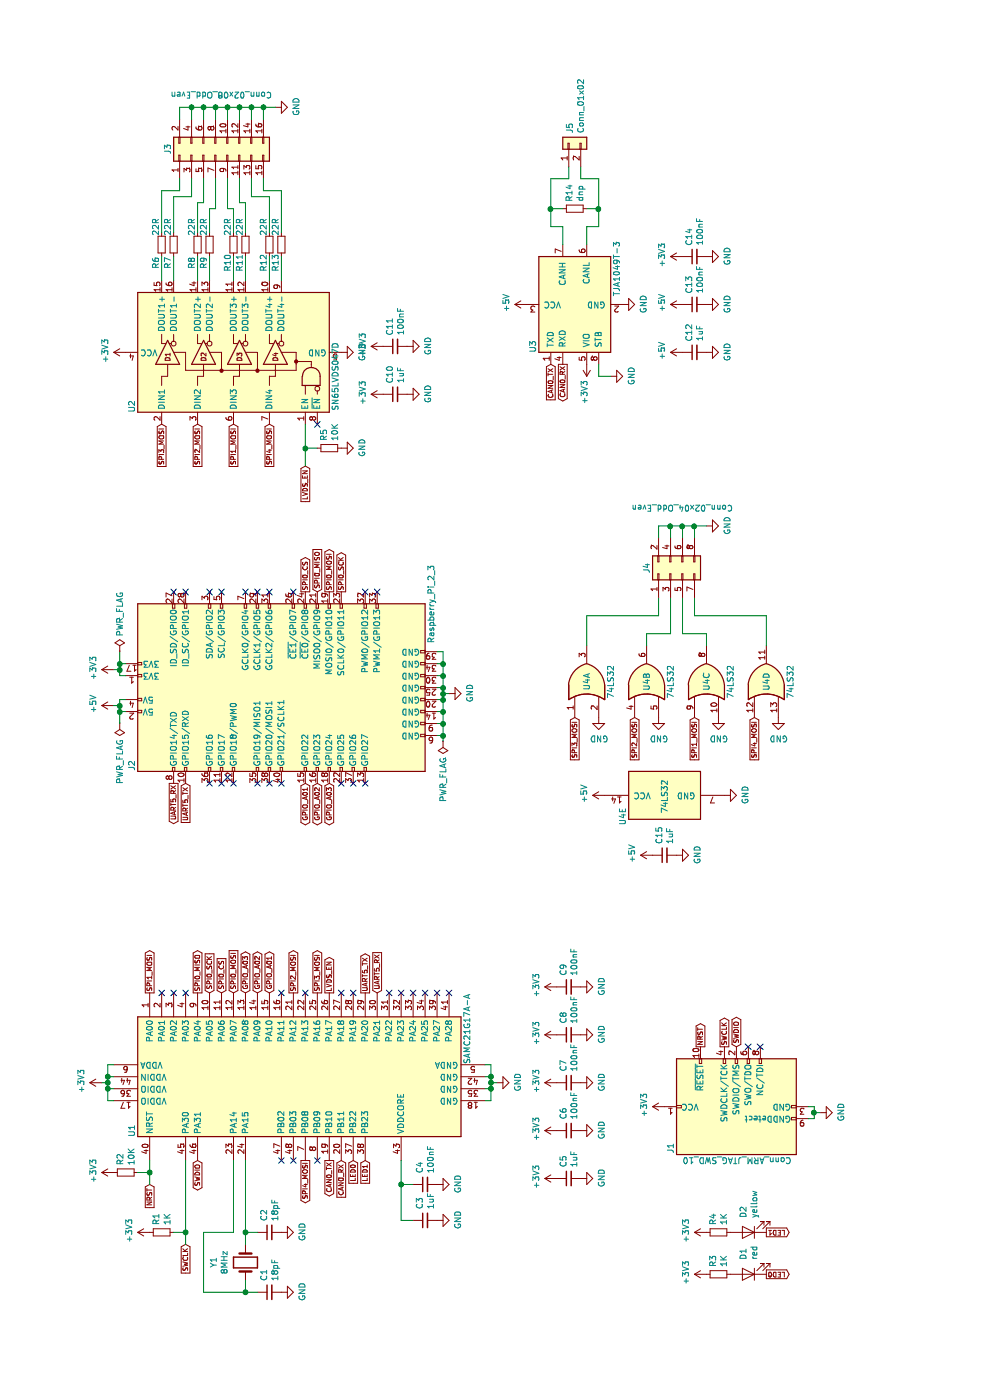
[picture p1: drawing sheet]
EESchema Schematic File Version 4
LIBS:raspi3-4xWS2812-lvds-cache
EELAYER 26 0
EELAYER END
$Descr A4 11693 8268
encoding utf-8
Sheet 1 1
Title ""
Date ""
Rev ""
Comp ""
Comment1 ""
Comment2 ""
Comment3 ""
Comment4 ""
$EndDescr
Text GLabel 3400 1650 2    40   Output ~ 0
SPI0_MISO
Text GLabel 3400 1750 2    40   Input ~ 0
SPI0_SCK
Text GLabel 3400 1850 2    40   Input ~ 0
SPI0_CS
Text GLabel 3400 1950 2    40   Input ~ 0
SPI0_MOSI
Text GLabel 3400 1250 2    40   Output ~ 0
SPI1_MOSI
Text GLabel 3400 2650 2    40   Output ~ 0
SPI3_MOSI
Text GLabel 3400 2450 2    40   Output ~ 0
SPI2_MOSI
$Comp
L power:GND #PWR012
U 1 1
P 2650 4150
F 0 "#PWR012" H 2650 3900 50  0001 C CNN
F 1 "GND" H 2655 3977 50  0000 C CNN
F 2 "" H 2650 4150 50  0001 C CNN
F 3 "" H 2650 4150 50  0001 C CNN
	1    2650 4150
	1    0    0    -1  
$EndComp
$Comp
L Device:Crystal Y1
U 1 1
P 1150 2050
F 0 "Y1" H 1150 2318 50  0000 C CNN
F 1 "8MHz" H 1150 2227 50  0000 C CNN
F 2 "Crystal:Crystal_SMD_Abracon_ABM3-2Pin_5.0x3.2mm" H 1150 2050 50  0001 C CNN
F 3 "~" H 1150 2050 50  0001 C CNN
	1    1150 2050
	1    0    0    -1  
$EndComp
Wire Wire Line
	1400 1950 1400 1700
Wire Wire Line
	1400 1700 900  1700
Wire Wire Line
	900  1700 900  2050
Wire Wire Line
	900  2050 1000 2050
$Comp
L Device:C_Small C1
U 1 1
P 900 2250
F 0 "C1" H 992 2296 50  0000 L CNN
F 1 "18pF" H 992 2205 50  0000 L CNN
F 2 "Capacitor_SMD:C_0603_1608Metric" H 900 2250 50  0001 C CNN
F 3 "~" H 900 2250 50  0001 C CNN
	1    900  2250
	1    0    0    -1  
$EndComp
$Comp
L Device:C_Small C2
U 1 1
P 1400 2250
F 0 "C2" H 1492 2296 50  0000 L CNN
F 1 "18pF" H 1492 2205 50  0000 L CNN
F 2 "Capacitor_SMD:C_0603_1608Metric" H 1400 2250 50  0001 C CNN
F 3 "~" H 1400 2250 50  0001 C CNN
	1    1400 2250
	1    0    0    -1  
$EndComp
Wire Wire Line
	900  2050 900  2150
Connection ~ 900  2050
Wire Wire Line
	1400 2050 1400 2150
Connection ~ 1400 2050
Wire Wire Line
	1400 2050 1300 2050
$Comp
L power:GND #PWR01
U 1 1
P 900 2350
F 0 "#PWR01" H 900 2100 50  0001 C CNN
F 1 "GND" H 905 2177 50  0000 C CNN
F 2 "" H 900 2350 50  0001 C CNN
F 3 "" H 900 2350 50  0001 C CNN
	1    900  2350
	1    0    0    -1  
$EndComp
$Comp
L power:GND #PWR03
U 1 1
P 1400 2350
F 0 "#PWR03" H 1400 2100 50  0001 C CNN
F 1 "GND" H 1405 2177 50  0000 C CNN
F 2 "" H 1400 2350 50  0001 C CNN
F 3 "" H 1400 2350 50  0001 C CNN
	1    1400 2350
	1    0    0    -1  
$EndComp
Text GLabel 1300 1550 0    40   Input ~ 0
SWCLK
Text GLabel 2000 1650 0    40   BiDi ~ 0
SWDIO
Text GLabel 1800 1250 0    40   Input ~ 0
NRST
$Comp
L MCU_Microchip_SAMC:SAMC21G17A-A U1
U 1 1
P 2700 2450
F 0 "U1" H 2250 3800 50  0000 C CNN
F 1 "SAMC21G17A-A" H 3100 1000 50  0000 C CNN
F 2 "Package_QFP:TQFP-48_7x7mm_P0.5mm" H 2850 3850 50  0001 L CNN
F 3 "http://ww1.microchip.com/downloads/en/DeviceDoc/DS60001479B.pdf" H 2700 2350 50  0001 C CNN
	1    2700 2450
	1    0    0    -1  
$EndComp
Text GLabel 2000 2750 0    40   Output ~ 0
CAN0_TX
Text GLabel 2000 2850 0    40   Input ~ 0
CAN0_RX
$Comp
L power:+3V3 #PWR011
U 1 1
P 2650 850
F 0 "#PWR011" H 2650 700 50  0001 C CNN
F 1 "+3V3" H 2665 1023 50  0000 C CNN
F 2 "" H 2650 850 50  0001 C CNN
F 3 "" H 2650 850 50  0001 C CNN
	1    2650 850 
	1    0    0    -1  
$EndComp
$Comp
L Device:C_Small C4
U 1 1
P 1800 3550
F 0 "C4" H 1892 3596 50  0000 L CNN
F 1 "100nF" H 1892 3505 50  0000 L CNN
F 2 "Capacitor_SMD:C_0603_1608Metric" H 1800 3550 50  0001 C CNN
F 3 "~" H 1800 3550 50  0001 C CNN
	1    1800 3550
	1    0    0    -1  
$EndComp
$Comp
L Device:C_Small C3
U 1 1
P 1500 3550
F 0 "C3" H 1592 3596 50  0000 L CNN
F 1 "1uF" H 1592 3505 50  0000 L CNN
F 2 "Capacitor_SMD:C_0603_1608Metric" H 1500 3550 50  0001 C CNN
F 3 "~" H 1500 3550 50  0001 C CNN
	1    1500 3550
	1    0    0    -1  
$EndComp
Wire Wire Line
	2000 3350 1800 3350
Wire Wire Line
	1500 3350 1500 3450
Wire Wire Line
	1800 3350 1800 3450
Connection ~ 1800 3350
Wire Wire Line
	1800 3350 1500 3350
$Comp
L power:GND #PWR04
U 1 1
P 1500 3650
F 0 "#PWR04" H 1500 3400 50  0001 C CNN
F 1 "GND" H 1505 3477 50  0000 C CNN
F 2 "" H 1500 3650 50  0001 C CNN
F 3 "" H 1500 3650 50  0001 C CNN
	1    1500 3650
	1    0    0    -1  
$EndComp
$Comp
L power:GND #PWR05
U 1 1
P 1800 3650
F 0 "#PWR05" H 1800 3400 50  0001 C CNN
F 1 "GND" H 1805 3477 50  0000 C CNN
F 2 "" H 1800 3650 50  0001 C CNN
F 3 "" H 1800 3650 50  0001 C CNN
	1    1800 3650
	1    0    0    -1  
$EndComp
$Comp
L Device:C_Small C6
U 1 1
P 2250 4750
F 0 "C6" H 2342 4796 50  0000 L CNN
F 1 "100nF" H 2342 4705 50  0000 L CNN
F 2 "Capacitor_SMD:C_0603_1608Metric" H 2250 4750 50  0001 C CNN
F 3 "~" H 2250 4750 50  0001 C CNN
	1    2250 4750
	1    0    0    -1  
$EndComp
$Comp
L Device:C_Small C5
U 1 1
P 1850 4750
F 0 "C5" H 1942 4796 50  0000 L CNN
F 1 "1uF" H 1942 4705 50  0000 L CNN
F 2 "Capacitor_SMD:C_0603_1608Metric" H 1850 4750 50  0001 C CNN
F 3 "~" H 1850 4750 50  0001 C CNN
	1    1850 4750
	1    0    0    -1  
$EndComp
$Comp
L power:GND #PWR07
U 1 1
P 1850 4850
F 0 "#PWR07" H 1850 4600 50  0001 C CNN
F 1 "GND" H 1855 4677 50  0000 C CNN
F 2 "" H 1850 4850 50  0001 C CNN
F 3 "" H 1850 4850 50  0001 C CNN
	1    1850 4850
	1    0    0    -1  
$EndComp
$Comp
L power:GND #PWR010
U 1 1
P 2250 4850
F 0 "#PWR010" H 2250 4600 50  0001 C CNN
F 1 "GND" H 2255 4677 50  0000 C CNN
F 2 "" H 2250 4850 50  0001 C CNN
F 3 "" H 2250 4850 50  0001 C CNN
	1    2250 4850
	1    0    0    -1  
$EndComp
$Comp
L power:+3V3 #PWR06
U 1 1
P 1850 4650
F 0 "#PWR06" H 1850 4500 50  0001 C CNN
F 1 "+3V3" H 1865 4823 50  0000 C CNN
F 2 "" H 1850 4650 50  0001 C CNN
F 3 "" H 1850 4650 50  0001 C CNN
	1    1850 4650
	1    0    0    -1  
$EndComp
$Comp
L power:+3V3 #PWR09
U 1 1
P 2250 4650
F 0 "#PWR09" H 2250 4500 50  0001 C CNN
F 1 "+3V3" H 2265 4823 50  0000 C CNN
F 2 "" H 2250 4650 50  0001 C CNN
F 3 "" H 2250 4650 50  0001 C CNN
	1    2250 4650
	1    0    0    -1  
$EndComp
$Comp
L Device:C_Small C7
U 1 1
P 2650 4750
F 0 "C7" H 2742 4796 50  0000 L CNN
F 1 "100nF" H 2742 4705 50  0000 L CNN
F 2 "Capacitor_SMD:C_0603_1608Metric" H 2650 4750 50  0001 C CNN
F 3 "~" H 2650 4750 50  0001 C CNN
	1    2650 4750
	1    0    0    -1  
$EndComp
$Comp
L power:GND #PWR014
U 1 1
P 2650 4850
F 0 "#PWR014" H 2650 4600 50  0001 C CNN
F 1 "GND" H 2655 4677 50  0000 C CNN
F 2 "" H 2650 4850 50  0001 C CNN
F 3 "" H 2650 4850 50  0001 C CNN
	1    2650 4850
	1    0    0    -1  
$EndComp
$Comp
L power:+3V3 #PWR013
U 1 1
P 2650 4650
F 0 "#PWR013" H 2650 4500 50  0001 C CNN
F 1 "+3V3" H 2665 4823 50  0000 C CNN
F 2 "" H 2650 4650 50  0001 C CNN
F 3 "" H 2650 4650 50  0001 C CNN
	1    2650 4650
	1    0    0    -1  
$EndComp
$Comp
L Device:C_Small C8
U 1 1
P 3050 4750
F 0 "C8" H 3142 4796 50  0000 L CNN
F 1 "100nF" H 3142 4705 50  0000 L CNN
F 2 "Capacitor_SMD:C_0603_1608Metric" H 3050 4750 50  0001 C CNN
F 3 "~" H 3050 4750 50  0001 C CNN
	1    3050 4750
	1    0    0    -1  
$EndComp
$Comp
L power:GND #PWR016
U 1 1
P 3050 4850
F 0 "#PWR016" H 3050 4600 50  0001 C CNN
F 1 "GND" H 3055 4677 50  0000 C CNN
F 2 "" H 3050 4850 50  0001 C CNN
F 3 "" H 3050 4850 50  0001 C CNN
	1    3050 4850
	1    0    0    -1  
$EndComp
$Comp
L power:+3V3 #PWR015
U 1 1
P 3050 4650
F 0 "#PWR015" H 3050 4500 50  0001 C CNN
F 1 "+3V3" H 3065 4823 50  0000 C CNN
F 2 "" H 3050 4650 50  0001 C CNN
F 3 "" H 3050 4650 50  0001 C CNN
	1    3050 4650
	1    0    0    -1  
$EndComp
$Comp
L Device:C_Small C9
U 1 1
P 3450 4750
F 0 "C9" H 3542 4796 50  0000 L CNN
F 1 "100nF" H 3542 4705 50  0000 L CNN
F 2 "Capacitor_SMD:C_0603_1608Metric" H 3450 4750 50  0001 C CNN
F 3 "~" H 3450 4750 50  0001 C CNN
	1    3450 4750
	1    0    0    -1  
$EndComp
$Comp
L power:GND #PWR018
U 1 1
P 3450 4850
F 0 "#PWR018" H 3450 4600 50  0001 C CNN
F 1 "GND" H 3455 4677 50  0000 C CNN
F 2 "" H 3450 4850 50  0001 C CNN
F 3 "" H 3450 4850 50  0001 C CNN
	1    3450 4850
	1    0    0    -1  
$EndComp
$Comp
L power:+3V3 #PWR017
U 1 1
P 3450 4650
F 0 "#PWR017" H 3450 4500 50  0001 C CNN
F 1 "+3V3" H 3465 4823 50  0000 C CNN
F 2 "" H 3450 4650 50  0001 C CNN
F 3 "" H 3450 4650 50  0001 C CNN
	1    3450 4650
	1    0    0    -1  
$EndComp
$Comp
L Device:R_Small R2
U 1 1
P 1900 1050
F 0 "R2" H 1959 1096 50  0000 L CNN
F 1 "10K" H 1959 1005 50  0000 L CNN
F 2 "Resistor_SMD:R_0603_1608Metric" H 1900 1050 50  0001 C CNN
F 3 "~" H 1900 1050 50  0001 C CNN
	1    1900 1050
	1    0    0    -1  
$EndComp
Wire Wire Line
	1900 1150 1900 1250
Wire Wire Line
	1900 1250 2000 1250
Wire Wire Line
	1800 1250 1900 1250
Connection ~ 1900 1250
$Comp
L power:+3V3 #PWR08
U 1 1
P 1900 950
F 0 "#PWR08" H 1900 800 50  0001 C CNN
F 1 "+3V3" H 1915 1123 50  0000 C CNN
F 2 "" H 1900 950 50  0001 C CNN
F 3 "" H 1900 950 50  0001 C CNN
	1    1900 950 
	1    0    0    -1  
$EndComp
$Comp
L Device:R_Small R1
U 1 1
P 1400 1350
F 0 "R1" H 1459 1396 50  0000 L CNN
F 1 "1K" H 1459 1305 50  0000 L CNN
F 2 "Resistor_SMD:R_0603_1608Metric" H 1400 1350 50  0001 C CNN
F 3 "~" H 1400 1350 50  0001 C CNN
	1    1400 1350
	1    0    0    -1  
$EndComp
Wire Wire Line
	1300 1550 1400 1550
Wire Wire Line
	1400 1450 1400 1550
Connection ~ 1400 1550
Wire Wire Line
	1400 1550 2000 1550
$Comp
L power:+3V3 #PWR02
U 1 1
P 1400 1250
F 0 "#PWR02" H 1400 1100 50  0001 C CNN
F 1 "+3V3" H 1415 1423 50  0000 C CNN
F 2 "" H 1400 1250 50  0001 C CNN
F 3 "" H 1400 1250 50  0001 C CNN
	1    1400 1250
	1    0    0    -1  
$EndComp
$Comp
L Connector:Conn_ARM_JTAG_SWD_10 J1
U 1 1
P 2450 6150
F 0 "J1" H 2150 6700 50  0000 R CNN
F 1 "Conn_ARM_JTAG_SWD_10" V 2000 6600 50  0000 R CNN
F 2 "Connector_PinHeader_1.27mm:PinHeader_2x05_P1.27mm_Vertical_SMD" H 2500 5600 50  0001 L TNN
F 3 "http://infocenter.arm.com/help/topic/com.arm.doc.faqs/attached/13634/cortex_debug_connectors.pdf" V 2100 4900 50  0001 C CNN
	1    2450 6150
	1    0    0    -1  
$EndComp
$Comp
L power:GND #PWR021
U 1 1
P 2400 6850
F 0 "#PWR021" H 2400 6600 50  0001 C CNN
F 1 "GND" H 2405 6677 50  0000 C CNN
F 2 "" H 2400 6850 50  0001 C CNN
F 3 "" H 2400 6850 50  0001 C CNN
	1    2400 6850
	1    0    0    -1  
$EndComp
Wire Wire Line
	2350 6750 2350 6800
Wire Wire Line
	2350 6800 2400 6800
Wire Wire Line
	2450 6800 2450 6750
Wire Wire Line
	2400 6850 2400 6800
Connection ~ 2400 6800
Wire Wire Line
	2400 6800 2450 6800
$Comp
L power:+3V3 #PWR022
U 1 1
P 2450 5550
F 0 "#PWR022" H 2450 5400 50  0001 C CNN
F 1 "+3V3" H 2465 5723 50  0000 C CNN
F 2 "" H 2450 5550 50  0001 C CNN
F 3 "" H 2450 5550 50  0001 C CNN
	1    2450 5550
	1    0    0    -1  
$EndComp
Text GLabel 2950 5850 2    40   Output ~ 0
NRST
Text GLabel 2950 6050 2    40   Output ~ 0
SWCLK
Text GLabel 2950 6150 2    40   BiDi ~ 0
SWDIO
NoConn ~ 2950 6250
NoConn ~ 2950 6350
$Comp
L Connector:Raspberry_Pi_2_3 J2
U 1 1
P 5950 2350
F 0 "J2" H 5300 3600 50  0000 C CNN
F 1 "Raspberry_Pi_2_3" H 6650 1100 50  0000 C CNN
F 2 "Connector_PinHeader_2.54mm:PinHeader_2x20_P2.54mm_Vertical" H 5950 2350 50  0001 C CNN
F 3 "https://www.raspberrypi.org/documentation/hardware/raspberrypi/schematics/rpi_SCH_3bplus_1p0_reduced.pdf" H 5950 2350 50  0001 C CNN
	1    5950 2350
	1    0    0    -1  
$EndComp
$Comp
L power:GND #PWR024
U 1 1
P 5900 3750
F 0 "#PWR024" H 5900 3500 50  0001 C CNN
F 1 "GND" H 5905 3577 50  0000 C CNN
F 2 "" H 5900 3750 50  0001 C CNN
F 3 "" H 5900 3750 50  0001 C CNN
	1    5900 3750
	1    0    0    -1  
$EndComp
Wire Wire Line
	5550 3650 5550 3700
Wire Wire Line
	5550 3700 5650 3700
Wire Wire Line
	6250 3700 6250 3650
Wire Wire Line
	5650 3650 5650 3700
Connection ~ 5650 3700
Wire Wire Line
	5650 3700 5750 3700
Wire Wire Line
	5750 3650 5750 3700
Connection ~ 5750 3700
Wire Wire Line
	5750 3700 5850 3700
Wire Wire Line
	5850 3650 5850 3700
Connection ~ 5850 3700
Wire Wire Line
	5850 3700 5900 3700
Wire Wire Line
	5950 3650 5950 3700
Connection ~ 5950 3700
Wire Wire Line
	5950 3700 6050 3700
Wire Wire Line
	6050 3650 6050 3700
Connection ~ 6050 3700
Wire Wire Line
	6050 3700 6150 3700
Wire Wire Line
	6150 3650 6150 3700
Connection ~ 6150 3700
Wire Wire Line
	6150 3700 6250 3700
Wire Wire Line
	5900 3700 5900 3750
Connection ~ 5900 3700
Wire Wire Line
	5900 3700 5950 3700
$Comp
L power:+3V3 #PWR025
U 1 1
P 6100 950
F 0 "#PWR025" H 6100 800 50  0001 C CNN
F 1 "+3V3" H 6115 1123 50  0000 C CNN
F 2 "" H 6100 950 50  0001 C CNN
F 3 "" H 6100 950 50  0001 C CNN
	1    6100 950 
	1    0    0    -1  
$EndComp
Wire Wire Line
	6050 1050 6050 1000
Wire Wire Line
	6050 1000 6100 1000
Wire Wire Line
	6100 1000 6100 950 
Wire Wire Line
	6150 1050 6150 1000
Wire Wire Line
	6150 1000 6100 1000
Connection ~ 6100 1000
$Comp
L power:+5V #PWR023
U 1 1
P 5800 950
F 0 "#PWR023" H 5800 800 50  0001 C CNN
F 1 "+5V" H 5815 1123 50  0000 C CNN
F 2 "" H 5800 950 50  0001 C CNN
F 3 "" H 5800 950 50  0001 C CNN
	1    5800 950 
	1    0    0    -1  
$EndComp
Wire Wire Line
	5750 1050 5750 1000
Wire Wire Line
	5750 1000 5800 1000
Wire Wire Line
	5850 1000 5850 1050
Wire Wire Line
	5800 950  5800 1000
Connection ~ 5800 1000
Wire Wire Line
	5800 1000 5850 1000
Text GLabel 6750 2650 2    40   Input ~ 0
SPI0_MISO
Text GLabel 6750 2850 2    40   Output ~ 0
SPI0_SCK
Text GLabel 6750 2550 2    40   Output ~ 0
SPI0_CS
Text GLabel 6750 2750 2    40   Output ~ 0
SPI0_MOSI
Text GLabel 3400 3050 2    40   Output ~ 0
UART5_TX
Text GLabel 3400 3150 2    40   Input ~ 0
UART5_RX
Wire Wire Line
	1400 1950 2000 1950
Wire Wire Line
	1400 2050 2000 2050
Text GLabel 5150 1450 0    40   Output ~ 0
UART5_RX
$Comp
L Connector_Generic:Conn_02x04_Odd_Even J4
U 1 1
P 6900 5600
F 0 "J4" H 6950 5800 50  0000 C CNN
F 1 "Conn_02x04_Odd_Even" V 7450 5500 50  0000 C CNN
F 2 "Connector_PinHeader_2.54mm:PinHeader_2x04_P2.54mm_Vertical" H 6900 5600 50  0001 C CNN
F 3 "~" H 6900 5600 50  0001 C CNN
	1    6900 5600
	1    0    0    -1  
$EndComp
$Comp
L power:GND #PWR044
U 1 1
P 7300 5900
F 0 "#PWR044" H 7300 5650 50  0001 C CNN
F 1 "GND" H 7305 5727 50  0000 C CNN
F 2 "" H 7300 5900 50  0001 C CNN
F 3 "" H 7300 5900 50  0001 C CNN
	1    7300 5900
	1    0    0    -1  
$EndComp
Wire Wire Line
	7200 5800 7300 5800
Wire Wire Line
	7300 5800 7300 5900
Wire Wire Line
	7200 5700 7300 5700
Wire Wire Line
	7300 5700 7300 5800
Connection ~ 7300 5800
Wire Wire Line
	7200 5600 7300 5600
Wire Wire Line
	7300 5600 7300 5700
Connection ~ 7300 5700
Wire Wire Line
	7200 5500 7300 5500
Wire Wire Line
	7300 5500 7300 5600
Connection ~ 7300 5600
Text GLabel 5700 5800 0    40   Input ~ 0
SPI1_MOSI
Text GLabel 5700 5300 0    40   Input ~ 0
SPI2_MOSI
Text GLabel 5700 4800 0    40   Input ~ 0
SPI3_MOSI
Text GLabel 5700 6300 0    40   Input ~ 0
SPI4_MOSI
Text GLabel 2000 2550 0    40   Output ~ 0
SPI4_MOSI
Text GLabel 3400 2250 2    40   BiDi ~ 0
GPIO_A01
Text GLabel 3400 2150 2    40   BiDi ~ 0
GPIO_A02
Text GLabel 3400 2050 2    40   BiDi ~ 0
GPIO_A03
Text GLabel 5150 2550 0    40   BiDi ~ 0
GPIO_A01
Text GLabel 5150 2650 0    40   BiDi ~ 0
GPIO_A02
Text GLabel 5150 2750 0    40   BiDi ~ 0
GPIO_A03
NoConn ~ 5150 1750
NoConn ~ 5150 1850
NoConn ~ 5200 1900
NoConn ~ 5150 1950
NoConn ~ 5150 2150
NoConn ~ 5150 2250
NoConn ~ 5150 2350
NoConn ~ 5150 2850
NoConn ~ 5150 2950
NoConn ~ 5150 3050
NoConn ~ 6750 3050
NoConn ~ 6750 3150
NoConn ~ 6750 2450
NoConn ~ 6750 2250
NoConn ~ 6750 2150
NoConn ~ 6750 2050
NoConn ~ 6750 1850
NoConn ~ 6750 1750
NoConn ~ 6750 1550
NoConn ~ 6750 1450
$Comp
L Interface:SN65LVDS047D U2
U 1 1
P 8750 1950
F 0 "U2" H 8300 2800 50  0000 C CNN
F 1 "SN65LVDS047D" H 8550 1100 50  0000 C CNN
F 2 "Package_SO:SOIC-16_3.9x9.9mm_P1.27mm" H 8750 1000 50  0001 C CNN
F 3 "http://www.ti.com/lit/ds/symlink/sn65lvds047.pdf" H 8750 1850 50  0001 C CNN
	1    8750 1950
	1    0    0    -1  
$EndComp
Text GLabel 8150 1950 0    40   Input ~ 0
SPI1_MOSI
Text GLabel 8150 1650 0    40   Input ~ 0
SPI2_MOSI
Text GLabel 8150 1350 0    40   Input ~ 0
SPI3_MOSI
Text GLabel 8150 2250 0    40   Input ~ 0
SPI4_MOSI
$Comp
L power:+3V3 #PWR029
U 1 1
P 8750 1050
F 0 "#PWR029" H 8750 900 50  0001 C CNN
F 1 "+3V3" H 8765 1223 50  0000 C CNN
F 2 "" H 8750 1050 50  0001 C CNN
F 3 "" H 8750 1050 50  0001 C CNN
	1    8750 1050
	1    0    0    -1  
$EndComp
$Comp
L power:GND #PWR032
U 1 1
P 8750 2850
F 0 "#PWR032" H 8750 2600 50  0001 C CNN
F 1 "GND" H 8755 2677 50  0000 C CNN
F 2 "" H 8750 2850 50  0001 C CNN
F 3 "" H 8750 2850 50  0001 C CNN
	1    8750 2850
	1    0    0    -1  
$EndComp
$Comp
L Device:C_Small C11
U 1 1
P 8800 3300
F 0 "C11" H 8892 3346 50  0000 L CNN
F 1 "100nF" H 8892 3255 50  0000 L CNN
F 2 "Capacitor_SMD:C_0603_1608Metric" H 8800 3300 50  0001 C CNN
F 3 "~" H 8800 3300 50  0001 C CNN
	1    8800 3300
	1    0    0    -1  
$EndComp
$Comp
L Device:C_Small C10
U 1 1
P 8400 3300
F 0 "C10" H 8492 3346 50  0000 L CNN
F 1 "1uF" H 8492 3255 50  0000 L CNN
F 2 "Capacitor_SMD:C_0603_1608Metric" H 8400 3300 50  0001 C CNN
F 3 "~" H 8400 3300 50  0001 C CNN
	1    8400 3300
	1    0    0    -1  
$EndComp
$Comp
L power:GND #PWR028
U 1 1
P 8400 3400
F 0 "#PWR028" H 8400 3150 50  0001 C CNN
F 1 "GND" H 8405 3227 50  0000 C CNN
F 2 "" H 8400 3400 50  0001 C CNN
F 3 "" H 8400 3400 50  0001 C CNN
	1    8400 3400
	1    0    0    -1  
$EndComp
$Comp
L power:GND #PWR031
U 1 1
P 8800 3400
F 0 "#PWR031" H 8800 3150 50  0001 C CNN
F 1 "GND" H 8805 3227 50  0000 C CNN
F 2 "" H 8800 3400 50  0001 C CNN
F 3 "" H 8800 3400 50  0001 C CNN
	1    8800 3400
	1    0    0    -1  
$EndComp
$Comp
L power:+3V3 #PWR027
U 1 1
P 8400 3200
F 0 "#PWR027" H 8400 3050 50  0001 C CNN
F 1 "+3V3" H 8415 3373 50  0000 C CNN
F 2 "" H 8400 3200 50  0001 C CNN
F 3 "" H 8400 3200 50  0001 C CNN
	1    8400 3200
	1    0    0    -1  
$EndComp
$Comp
L power:+3V3 #PWR030
U 1 1
P 8800 3200
F 0 "#PWR030" H 8800 3050 50  0001 C CNN
F 1 "+3V3" H 8815 3373 50  0000 C CNN
F 2 "" H 8800 3200 50  0001 C CNN
F 3 "" H 8800 3200 50  0001 C CNN
	1    8800 3200
	1    0    0    -1  
$EndComp
NoConn ~ 8150 2650
$Comp
L Device:R_Small R5
U 1 1
P 7950 2750
F 0 "R5" H 8009 2796 50  0000 L CNN
F 1 "10K" H 8009 2705 50  0000 L CNN
F 2 "Resistor_SMD:R_0603_1608Metric" H 7950 2750 50  0001 C CNN
F 3 "~" H 7950 2750 50  0001 C CNN
	1    7950 2750
	1    0    0    -1  
$EndComp
$Comp
L power:GND #PWR026
U 1 1
P 7950 2850
F 0 "#PWR026" H 7950 2600 50  0001 C CNN
F 1 "GND" H 7955 2677 50  0000 C CNN
F 2 "" H 7950 2850 50  0001 C CNN
F 3 "" H 7950 2850 50  0001 C CNN
	1    7950 2850
	1    0    0    -1  
$EndComp
Wire Wire Line
	8150 2550 7950 2550
Wire Wire Line
	7950 2550 7950 2650
Text GLabel 7800 2550 0    40   Input ~ 0
LVDS_EN
Text GLabel 3400 2750 2    40   Output ~ 0
LVDS_EN
NoConn ~ 2000 2350
NoConn ~ 2000 2650
NoConn ~ 3400 3550
NoConn ~ 3400 3450
NoConn ~ 3400 3350
NoConn ~ 3400 3250
NoConn ~ 3400 2550
NoConn ~ 3400 2350
$Comp
L Device:LED D1
U 1 1
P 1050 6250
F 0 "D1" V 1088 6132 50  0000 R CNN
F 1 "red" V 997 6132 50  0000 R CNN
F 2 "LED_SMD:LED_0603_1608Metric" H 1050 6250 50  0001 C CNN
F 3 "~" H 1050 6250 50  0001 C CNN
	1    1050 6250
	0    -1   -1   0   
$EndComp
$Comp
L Device:R_Small R3
U 1 1
P 1050 6000
F 0 "R3" H 1109 6046 50  0000 L CNN
F 1 "1K" H 1109 5955 50  0000 L CNN
F 2 "Resistor_SMD:R_0603_1608Metric" H 1050 6000 50  0001 C CNN
F 3 "~" H 1050 6000 50  0001 C CNN
	1    1050 6000
	1    0    0    -1  
$EndComp
$Comp
L power:+3V3 #PWR019
U 1 1
P 1050 5900
F 0 "#PWR019" H 1050 5750 50  0001 C CNN
F 1 "+3V3" H 1065 6073 50  0000 C CNN
F 2 "" H 1050 5900 50  0001 C CNN
F 3 "" H 1050 5900 50  0001 C CNN
	1    1050 5900
	1    0    0    -1  
$EndComp
$Comp
L Device:LED D2
U 1 1
P 1400 6250
F 0 "D2" V 1438 6132 50  0000 R CNN
F 1 "yellow" V 1347 6132 50  0000 R CNN
F 2 "LED_SMD:LED_0603_1608Metric" H 1400 6250 50  0001 C CNN
F 3 "~" H 1400 6250 50  0001 C CNN
	1    1400 6250
	0    -1   -1   0   
$EndComp
$Comp
L Device:R_Small R4
U 1 1
P 1400 6000
F 0 "R4" H 1459 6046 50  0000 L CNN
F 1 "1K" H 1459 5955 50  0000 L CNN
F 2 "Resistor_SMD:R_0603_1608Metric" H 1400 6000 50  0001 C CNN
F 3 "~" H 1400 6000 50  0001 C CNN
	1    1400 6000
	1    0    0    -1  
$EndComp
$Comp
L power:+3V3 #PWR020
U 1 1
P 1400 5900
F 0 "#PWR020" H 1400 5750 50  0001 C CNN
F 1 "+3V3" H 1415 6073 50  0000 C CNN
F 2 "" H 1400 5900 50  0001 C CNN
F 3 "" H 1400 5900 50  0001 C CNN
	1    1400 5900
	1    0    0    -1  
$EndComp
$Comp
L Device:R_Small R6
U 1 1
P 9650 1350
F 0 "R6" V 9600 1200 50  0000 C CNN
F 1 "22R" V 9600 1500 50  0000 C CNN
F 2 "Resistor_SMD:R_0603_1608Metric" H 9650 1350 50  0001 C CNN
F 3 "~" H 9650 1350 50  0001 C CNN
	1    9650 1350
	0    1    1    0   
$EndComp
$Comp
L Device:R_Small R7
U 1 1
P 9650 1450
F 0 "R7" V 9600 1300 50  0000 C CNN
F 1 "22R" V 9600 1600 50  0000 C CNN
F 2 "Resistor_SMD:R_0603_1608Metric" H 9650 1450 50  0001 C CNN
F 3 "~" H 9650 1450 50  0001 C CNN
	1    9650 1450
	0    1    1    0   
$EndComp
Wire Wire Line
	9350 1350 9550 1350
Wire Wire Line
	9350 1450 9550 1450
$Comp
L Device:R_Small R8
U 1 1
P 9650 1650
F 0 "R8" V 9600 1500 50  0000 C CNN
F 1 "22R" V 9600 1800 50  0000 C CNN
F 2 "Resistor_SMD:R_0603_1608Metric" H 9650 1650 50  0001 C CNN
F 3 "~" H 9650 1650 50  0001 C CNN
	1    9650 1650
	0    1    1    0   
$EndComp
$Comp
L Device:R_Small R9
U 1 1
P 9650 1750
F 0 "R9" V 9600 1600 50  0000 C CNN
F 1 "22R" V 9600 1900 50  0000 C CNN
F 2 "Resistor_SMD:R_0603_1608Metric" H 9650 1750 50  0001 C CNN
F 3 "~" H 9650 1750 50  0001 C CNN
	1    9650 1750
	0    1    1    0   
$EndComp
Wire Wire Line
	9350 1650 9550 1650
Wire Wire Line
	9350 1750 9550 1750
$Comp
L Device:R_Small R10
U 1 1
P 9650 1950
F 0 "R10" V 9600 1800 50  0000 C CNN
F 1 "22R" V 9600 2100 50  0000 C CNN
F 2 "Resistor_SMD:R_0603_1608Metric" H 9650 1950 50  0001 C CNN
F 3 "~" H 9650 1950 50  0001 C CNN
	1    9650 1950
	0    1    1    0   
$EndComp
$Comp
L Device:R_Small R11
U 1 1
P 9650 2050
F 0 "R11" V 9600 1900 50  0000 C CNN
F 1 "22R" V 9600 2200 50  0000 C CNN
F 2 "Resistor_SMD:R_0603_1608Metric" H 9650 2050 50  0001 C CNN
F 3 "~" H 9650 2050 50  0001 C CNN
	1    9650 2050
	0    1    1    0   
$EndComp
Wire Wire Line
	9350 1950 9550 1950
Wire Wire Line
	9350 2050 9550 2050
$Comp
L Connector_Generic:Conn_02x08_Odd_Even J3
U 1 1
P 10400 1800
F 0 "J3" H 10450 2200 50  0000 C CNN
F 1 "Conn_02x08_Odd_Even" V 10900 1750 50  0000 C CNN
F 2 "Connector_PinHeader_2.54mm:PinHeader_2x08_P2.54mm_Horizontal" H 10400 1800 50  0001 C CNN
F 3 "~" H 10400 1800 50  0001 C CNN
	1    10400 1800
	1    0    0    -1  
$EndComp
$Comp
L Device:R_Small R12
U 1 1
P 9650 2250
F 0 "R12" V 9600 2100 50  0000 C CNN
F 1 "22R" V 9600 2400 50  0000 C CNN
F 2 "Resistor_SMD:R_0603_1608Metric" H 9650 2250 50  0001 C CNN
F 3 "~" H 9650 2250 50  0001 C CNN
	1    9650 2250
	0    1    1    0   
$EndComp
$Comp
L Device:R_Small R13
U 1 1
P 9650 2350
F 0 "R13" V 9600 2200 50  0000 C CNN
F 1 "22R" V 9600 2500 50  0000 C CNN
F 2 "Resistor_SMD:R_0603_1608Metric" H 9650 2350 50  0001 C CNN
F 3 "~" H 9650 2350 50  0001 C CNN
	1    9650 2350
	0    1    1    0   
$EndComp
Wire Wire Line
	9350 2250 9550 2250
Wire Wire Line
	9350 2350 9550 2350
Wire Wire Line
	9750 1350 10100 1350
Wire Wire Line
	10100 1350 10100 1500
Wire Wire Line
	10100 1500 10200 1500
Wire Wire Line
	9750 1450 10050 1450
Wire Wire Line
	10050 1450 10050 1600
Wire Wire Line
	10050 1600 10200 1600
Wire Wire Line
	9750 1650 10000 1650
Wire Wire Line
	10000 1650 10000 1700
Wire Wire Line
	10000 1700 10200 1700
Wire Wire Line
	9750 1750 9950 1750
Wire Wire Line
	9950 1750 9950 1800
Wire Wire Line
	9950 1800 10200 1800
Wire Wire Line
	9750 1950 9950 1950
Wire Wire Line
	9950 1950 9950 1900
Wire Wire Line
	9950 1900 10200 1900
Wire Wire Line
	9750 2050 10000 2050
Wire Wire Line
	10000 2050 10000 2000
Wire Wire Line
	10000 2000 10200 2000
Wire Wire Line
	9750 2250 10050 2250
Wire Wire Line
	10050 2250 10050 2100
Wire Wire Line
	10050 2100 10200 2100
Wire Wire Line
	9750 2350 10100 2350
Wire Wire Line
	10100 2350 10100 2200
Wire Wire Line
	10100 2200 10200 2200
$Comp
L power:GND #PWR043
U 1 1
P 10800 2300
F 0 "#PWR043" H 10800 2050 50  0001 C CNN
F 1 "GND" H 10805 2127 50  0000 C CNN
F 2 "" H 10800 2300 50  0001 C CNN
F 3 "" H 10800 2300 50  0001 C CNN
	1    10800 2300
	1    0    0    -1  
$EndComp
Wire Wire Line
	10700 2200 10800 2200
Wire Wire Line
	10800 2200 10800 2300
Wire Wire Line
	10700 2100 10800 2100
Wire Wire Line
	10800 2100 10800 2200
Connection ~ 10800 2200
Wire Wire Line
	10700 2000 10800 2000
Wire Wire Line
	10800 2000 10800 2100
Connection ~ 10800 2100
Wire Wire Line
	10700 1900 10800 1900
Wire Wire Line
	10800 1900 10800 2000
Connection ~ 10800 2000
Wire Wire Line
	10700 1800 10800 1800
Wire Wire Line
	10800 1800 10800 1900
Connection ~ 10800 1900
Wire Wire Line
	10700 1700 10800 1700
Wire Wire Line
	10800 1700 10800 1800
Connection ~ 10800 1800
Wire Wire Line
	10700 1600 10800 1600
Wire Wire Line
	10800 1600 10800 1700
Connection ~ 10800 1700
Wire Wire Line
	10700 1500 10800 1500
Wire Wire Line
	10800 1500 10800 1600
Connection ~ 10800 1600
$Comp
L Interface_CAN_LIN:TJA1049T-3 U3
U 1 1
P 9150 4800
F 0 "U3" H 8800 5150 50  0000 C CNN
F 1 "TJA1049T-3" H 9450 4450 50  0000 C CNN
F 2 "Package_SO:SOIC-8_3.9x4.9mm_P1.27mm" H 9150 4300 50  0001 C CIN
F 3 "http://www.nxp.com/documents/data_sheet/TJA1049.pdf" H 9150 4800 50  0001 C CNN
	1    9150 4800
	1    0    0    -1  
$EndComp
$Comp
L power:+5V #PWR037
U 1 1
P 9150 4400
F 0 "#PWR037" H 9150 4250 50  0001 C CNN
F 1 "+5V" H 9165 4573 50  0000 C CNN
F 2 "" H 9150 4400 50  0001 C CNN
F 3 "" H 9150 4400 50  0001 C CNN
	1    9150 4400
	1    0    0    -1  
$EndComp
Text GLabel 8650 4600 0    40   Input ~ 0
CAN0_TX
Text GLabel 8650 4700 0    40   Output ~ 0
CAN0_RX
$Comp
L power:+3V3 #PWR034
U 1 1
P 8650 4900
F 0 "#PWR034" H 8650 4750 50  0001 C CNN
F 1 "+3V3" V 8665 5028 50  0000 L CNN
F 2 "" H 8650 4900 50  0001 C CNN
F 3 "" H 8650 4900 50  0001 C CNN
	1    8650 4900
	0    -1   -1   0   
$EndComp
$Comp
L power:GND #PWR038
U 1 1
P 9150 5200
F 0 "#PWR038" H 9150 4950 50  0001 C CNN
F 1 "GND" H 9155 5027 50  0000 C CNN
F 2 "" H 9150 5200 50  0001 C CNN
F 3 "" H 9150 5200 50  0001 C CNN
	1    9150 5200
	1    0    0    -1  
$EndComp
$Comp
L power:GND #PWR033
U 1 1
P 8550 5100
F 0 "#PWR033" H 8550 4850 50  0001 C CNN
F 1 "GND" H 8555 4927 50  0000 C CNN
F 2 "" H 8550 5100 50  0001 C CNN
F 3 "" H 8550 5100 50  0001 C CNN
	1    8550 5100
	1    0    0    -1  
$EndComp
Wire Wire Line
	8550 5100 8550 5000
Wire Wire Line
	8550 5000 8650 5000
$Comp
L Connector_Generic:Conn_01x02 J5
U 1 1
P 10500 4750
F 0 "J5" H 10580 4742 50  0000 L CNN
F 1 "Conn_01x02" H 10580 4651 50  0000 L CNN
F 2 "Connector_PinHeader_2.54mm:PinHeader_1x02_P2.54mm_Vertical" H 10500 4750 50  0001 C CNN
F 3 "~" H 10500 4750 50  0001 C CNN
	1    10500 4750
	1    0    0    -1  
$EndComp
$Comp
L Device:R_Small R14
U 1 1
P 9950 4800
F 0 "R14" H 10009 4846 50  0000 L CNN
F 1 "dnp" H 10009 4755 50  0000 L CNN
F 2 "Resistor_SMD:R_0805_2012Metric" H 9950 4800 50  0001 C CNN
F 3 "~" H 9950 4800 50  0001 C CNN
	1    9950 4800
	1    0    0    -1  
$EndComp
Wire Wire Line
	9650 4700 9800 4700
Wire Wire Line
	9800 4700 9800 4600
Wire Wire Line
	9800 4600 9950 4600
Wire Wire Line
	9950 4600 9950 4700
Wire Wire Line
	10200 4600 10200 4750
Wire Wire Line
	10200 4750 10300 4750
Wire Wire Line
	9950 4600 10200 4600
Connection ~ 9950 4600
Wire Wire Line
	9650 4900 9800 4900
Wire Wire Line
	9800 4900 9800 5000
Wire Wire Line
	9800 5000 9950 5000
Wire Wire Line
	9950 5000 9950 4900
Wire Wire Line
	9950 5000 10200 5000
Wire Wire Line
	10200 5000 10200 4850
Wire Wire Line
	10200 4850 10300 4850
Connection ~ 9950 5000
$Comp
L Device:C_Small C13
U 1 1
P 9150 5800
F 0 "C13" H 9242 5846 50  0000 L CNN
F 1 "100nF" H 9242 5755 50  0000 L CNN
F 2 "Capacitor_SMD:C_0603_1608Metric" H 9150 5800 50  0001 C CNN
F 3 "~" H 9150 5800 50  0001 C CNN
	1    9150 5800
	1    0    0    -1  
$EndComp
$Comp
L Device:C_Small C12
U 1 1
P 8750 5800
F 0 "C12" H 8842 5846 50  0000 L CNN
F 1 "1uF" H 8842 5755 50  0000 L CNN
F 2 "Capacitor_SMD:C_0603_1608Metric" H 8750 5800 50  0001 C CNN
F 3 "~" H 8750 5800 50  0001 C CNN
	1    8750 5800
	1    0    0    -1  
$EndComp
$Comp
L power:GND #PWR036
U 1 1
P 8750 5900
F 0 "#PWR036" H 8750 5650 50  0001 C CNN
F 1 "GND" H 8755 5727 50  0000 C CNN
F 2 "" H 8750 5900 50  0001 C CNN
F 3 "" H 8750 5900 50  0001 C CNN
	1    8750 5900
	1    0    0    -1  
$EndComp
$Comp
L power:GND #PWR040
U 1 1
P 9150 5900
F 0 "#PWR040" H 9150 5650 50  0001 C CNN
F 1 "GND" H 9155 5727 50  0000 C CNN
F 2 "" H 9150 5900 50  0001 C CNN
F 3 "" H 9150 5900 50  0001 C CNN
	1    9150 5900
	1    0    0    -1  
$EndComp
$Comp
L Device:C_Small C14
U 1 1
P 9550 5800
F 0 "C14" H 9642 5846 50  0000 L CNN
F 1 "100nF" H 9642 5755 50  0000 L CNN
F 2 "Capacitor_SMD:C_0603_1608Metric" H 9550 5800 50  0001 C CNN
F 3 "~" H 9550 5800 50  0001 C CNN
	1    9550 5800
	1    0    0    -1  
$EndComp
$Comp
L power:GND #PWR042
U 1 1
P 9550 5900
F 0 "#PWR042" H 9550 5650 50  0001 C CNN
F 1 "GND" H 9555 5727 50  0000 C CNN
F 2 "" H 9550 5900 50  0001 C CNN
F 3 "" H 9550 5900 50  0001 C CNN
	1    9550 5900
	1    0    0    -1  
$EndComp
$Comp
L power:+3V3 #PWR041
U 1 1
P 9550 5700
F 0 "#PWR041" H 9550 5550 50  0001 C CNN
F 1 "+3V3" H 9565 5873 50  0000 C CNN
F 2 "" H 9550 5700 50  0001 C CNN
F 3 "" H 9550 5700 50  0001 C CNN
	1    9550 5700
	1    0    0    -1  
$EndComp
$Comp
L power:+5V #PWR035
U 1 1
P 8750 5700
F 0 "#PWR035" H 8750 5550 50  0001 C CNN
F 1 "+5V" H 8765 5873 50  0000 C CNN
F 2 "" H 8750 5700 50  0001 C CNN
F 3 "" H 8750 5700 50  0001 C CNN
	1    8750 5700
	1    0    0    -1  
$EndComp
$Comp
L power:+5V #PWR039
U 1 1
P 9150 5700
F 0 "#PWR039" H 9150 5550 50  0001 C CNN
F 1 "+5V" H 9165 5873 50  0000 C CNN
F 2 "" H 9150 5700 50  0001 C CNN
F 3 "" H 9150 5700 50  0001 C CNN
	1    9150 5700
	1    0    0    -1  
$EndComp
Wire Wire Line
	2500 4050 2500 4100
Wire Wire Line
	2500 4100 2600 4100
Wire Wire Line
	2800 4100 2800 4050
Wire Wire Line
	2700 4050 2700 4100
Connection ~ 2700 4100
Wire Wire Line
	2700 4100 2800 4100
Wire Wire Line
	2600 4050 2600 4100
Connection ~ 2600 4100
Wire Wire Line
	2600 4100 2650 4100
Wire Wire Line
	2650 4150 2650 4100
Connection ~ 2650 4100
Wire Wire Line
	2650 4100 2700 4100
Wire Wire Line
	2500 950  2500 900 
Wire Wire Line
	2500 900  2600 900 
Wire Wire Line
	2800 900  2800 950 
Wire Wire Line
	2700 950  2700 900 
Connection ~ 2700 900 
Wire Wire Line
	2700 900  2800 900 
Wire Wire Line
	2600 950  2600 900 
Connection ~ 2600 900 
Wire Wire Line
	2600 900  2650 900 
Wire Wire Line
	2650 850  2650 900 
Connection ~ 2650 900 
Wire Wire Line
	2650 900  2700 900 
$Comp
L power:PWR_FLAG #FLG0101
U 1 1
P 5650 1000
F 0 "#FLG0101" H 5650 1075 50  0001 C CNN
F 1 "PWR_FLAG" V 5650 1128 50  0000 L CNN
F 2 "" H 5650 1000 50  0001 C CNN
F 3 "~" H 5650 1000 50  0001 C CNN
	1    5650 1000
	0    -1   1    0   
$EndComp
Wire Wire Line
	5650 1000 5750 1000
Connection ~ 5750 1000
$Comp
L power:PWR_FLAG #FLG0102
U 1 1
P 6250 1000
F 0 "#FLG0102" H 6250 1075 50  0001 C CNN
F 1 "PWR_FLAG" V 6250 1128 50  0000 L CNN
F 2 "" H 6250 1000 50  0001 C CNN
F 3 "~" H 6250 1000 50  0001 C CNN
	1    6250 1000
	0    1    1    0   
$EndComp
Wire Wire Line
	6250 1000 6150 1000
Connection ~ 6150 1000
$Comp
L power:PWR_FLAG #FLG0103
U 1 1
P 5500 3700
F 0 "#FLG0103" H 5500 3775 50  0001 C CNN
F 1 "PWR_FLAG" V 5500 3828 50  0000 L CNN
F 2 "" H 5500 3700 50  0001 C CNN
F 3 "~" H 5500 3700 50  0001 C CNN
	1    5500 3700
	0    -1   1    0   
$EndComp
Wire Wire Line
	5500 3700 5550 3700
Connection ~ 5550 3700
Text GLabel 5150 1550 0    40   Input ~ 0
UART5_TX
$Comp
L power:+5V #PWR0101
U 1 1
P 5050 5050
F 0 "#PWR0101" H 5050 4900 50  0001 C CNN
F 1 "+5V" H 5065 5223 50  0000 C CNN
F 2 "" H 5050 5050 50  0001 C CNN
F 3 "" H 5050 5050 50  0001 C CNN
	1    5050 5050
	1    0    0    -1  
$EndComp
$Comp
L power:GND #PWR0102
U 1 1
P 5050 6050
F 0 "#PWR0102" H 5050 5800 50  0001 C CNN
F 1 "GND" H 5055 5877 50  0000 C CNN
F 2 "" H 5050 6050 50  0001 C CNN
F 3 "" H 5050 6050 50  0001 C CNN
	1    5050 6050
	1    0    0    -1  
$EndComp
$Comp
L Device:C_Small C15
U 1 1
P 4550 5550
F 0 "C15" H 4642 5596 50  0000 L CNN
F 1 "1uF" H 4642 5505 50  0000 L CNN
F 2 "Capacitor_SMD:C_0603_1608Metric" H 4550 5550 50  0001 C CNN
F 3 "~" H 4550 5550 50  0001 C CNN
	1    4550 5550
	1    0    0    -1  
$EndComp
$Comp
L power:GND #PWR0103
U 1 1
P 4550 5650
F 0 "#PWR0103" H 4550 5400 50  0001 C CNN
F 1 "GND" H 4555 5477 50  0000 C CNN
F 2 "" H 4550 5650 50  0001 C CNN
F 3 "" H 4550 5650 50  0001 C CNN
	1    4550 5650
	1    0    0    -1  
$EndComp
$Comp
L power:+5V #PWR0104
U 1 1
P 4550 5450
F 0 "#PWR0104" H 4550 5300 50  0001 C CNN
F 1 "+5V" H 4565 5623 50  0000 C CNN
F 2 "" H 4550 5450 50  0001 C CNN
F 3 "" H 4550 5450 50  0001 C CNN
	1    4550 5450
	1    0    0    -1  
$EndComp
$Comp
L 74xx:74LS32 U4
U 1 1
P 6000 4900
F 0 "U4" H 6000 4900 50  0000 C CNN
F 1 "74LS32" H 6000 4700 50  0000 C CNN
F 2 "Package_SO:SOIC-14_3.9x8.7mm_P1.27mm" H 6000 4900 50  0001 C CNN
F 3 "http://www.ti.com/lit/gpn/sn74LS32" H 6000 4900 50  0001 C CNN
	1    6000 4900
	1    0    0    -1  
$EndComp
$Comp
L 74xx:74LS32 U4
U 2 1
P 6000 5400
F 0 "U4" H 6000 5400 50  0000 C CNN
F 1 "74LS32" H 6000 5200 50  0000 C CNN
F 2 "Package_SO:SOIC-14_3.9x8.7mm_P1.27mm" H 6000 5400 50  0001 C CNN
F 3 "http://www.ti.com/lit/gpn/sn74LS32" H 6000 5400 50  0001 C CNN
	2    6000 5400
	1    0    0    -1  
$EndComp
$Comp
L 74xx:74LS32 U4
U 3 1
P 6000 5900
F 0 "U4" H 6000 5900 50  0000 C CNN
F 1 "74LS32" H 6000 5700 50  0000 C CNN
F 2 "Package_SO:SOIC-14_3.9x8.7mm_P1.27mm" H 6000 5900 50  0001 C CNN
F 3 "http://www.ti.com/lit/gpn/sn74LS32" H 6000 5900 50  0001 C CNN
	3    6000 5900
	1    0    0    -1  
$EndComp
$Comp
L 74xx:74LS32 U4
U 4 1
P 6000 6400
F 0 "U4" H 6000 6400 50  0000 C CNN
F 1 "74LS32" H 6000 6200 50  0000 C CNN
F 2 "Package_SO:SOIC-14_3.9x8.7mm_P1.27mm" H 6000 6400 50  0001 C CNN
F 3 "http://www.ti.com/lit/gpn/sn74LS32" H 6000 6400 50  0001 C CNN
	4    6000 6400
	1    0    0    -1  
$EndComp
$Comp
L 74xx:74LS32 U4
U 5 1
P 5050 5550
F 0 "U4" H 4800 5900 50  0000 L CNN
F 1 "74LS32" H 4900 5550 50  0000 L CNN
F 2 "Package_SO:SOIC-14_3.9x8.7mm_P1.27mm" H 5050 5550 50  0001 C CNN
F 3 "http://www.ti.com/lit/gpn/sn74LS32" H 5050 5550 50  0001 C CNN
	5    5050 5550
	1    0    0    -1  
$EndComp
$Comp
L power:GND #PWR0105
U 1 1
P 5700 6500
F 0 "#PWR0105" H 5700 6250 50  0001 C CNN
F 1 "GND" H 5705 6327 50  0000 C CNN
F 2 "" H 5700 6500 50  0001 C CNN
F 3 "" H 5700 6500 50  0001 C CNN
	1    5700 6500
	0    1    1    0   
$EndComp
$Comp
L power:GND #PWR0106
U 1 1
P 5700 6000
F 0 "#PWR0106" H 5700 5750 50  0001 C CNN
F 1 "GND" H 5705 5827 50  0000 C CNN
F 2 "" H 5700 6000 50  0001 C CNN
F 3 "" H 5700 6000 50  0001 C CNN
	1    5700 6000
	0    1    1    0   
$EndComp
$Comp
L power:GND #PWR0107
U 1 1
P 5700 5500
F 0 "#PWR0107" H 5700 5250 50  0001 C CNN
F 1 "GND" H 5705 5327 50  0000 C CNN
F 2 "" H 5700 5500 50  0001 C CNN
F 3 "" H 5700 5500 50  0001 C CNN
	1    5700 5500
	0    1    1    0   
$EndComp
$Comp
L power:GND #PWR0108
U 1 1
P 5700 5000
F 0 "#PWR0108" H 5700 4750 50  0001 C CNN
F 1 "GND" H 5705 4827 50  0000 C CNN
F 2 "" H 5700 5000 50  0001 C CNN
F 3 "" H 5700 5000 50  0001 C CNN
	1    5700 5000
	0    1    1    0   
$EndComp
Wire Wire Line
	6300 5400 6400 5400
Wire Wire Line
	6400 5400 6400 5600
Wire Wire Line
	6400 5600 6700 5600
Wire Wire Line
	6300 5900 6400 5900
Wire Wire Line
	6400 5900 6400 5700
Wire Wire Line
	6400 5700 6700 5700
Wire Wire Line
	6300 6400 6550 6400
Wire Wire Line
	6550 6400 6550 5800
Wire Wire Line
	6550 5800 6700 5800
Wire Wire Line
	6300 4900 6550 4900
Wire Wire Line
	6550 4900 6550 5500
Wire Wire Line
	6550 5500 6700 5500
Connection ~ 7950 2550
Wire Wire Line
	7800 2550 7950 2550
NoConn ~ 3400 3650
NoConn ~ 3400 3750
NoConn ~ 3400 1350
NoConn ~ 3400 1450
NoConn ~ 3400 1550
NoConn ~ 2000 2450
Text GLabel 2000 2950 0    40   Input ~ 0
LED0
Text GLabel 2000 3050 0    40   Input ~ 0
LED1
Text GLabel 1050 6400 3    40   Output ~ 0
LED0
Text GLabel 1400 6400 3    40   Output ~ 0
LED1
NoConn ~ 3400 2850
NoConn ~ 3400 2950
$EndSCHEMATC
